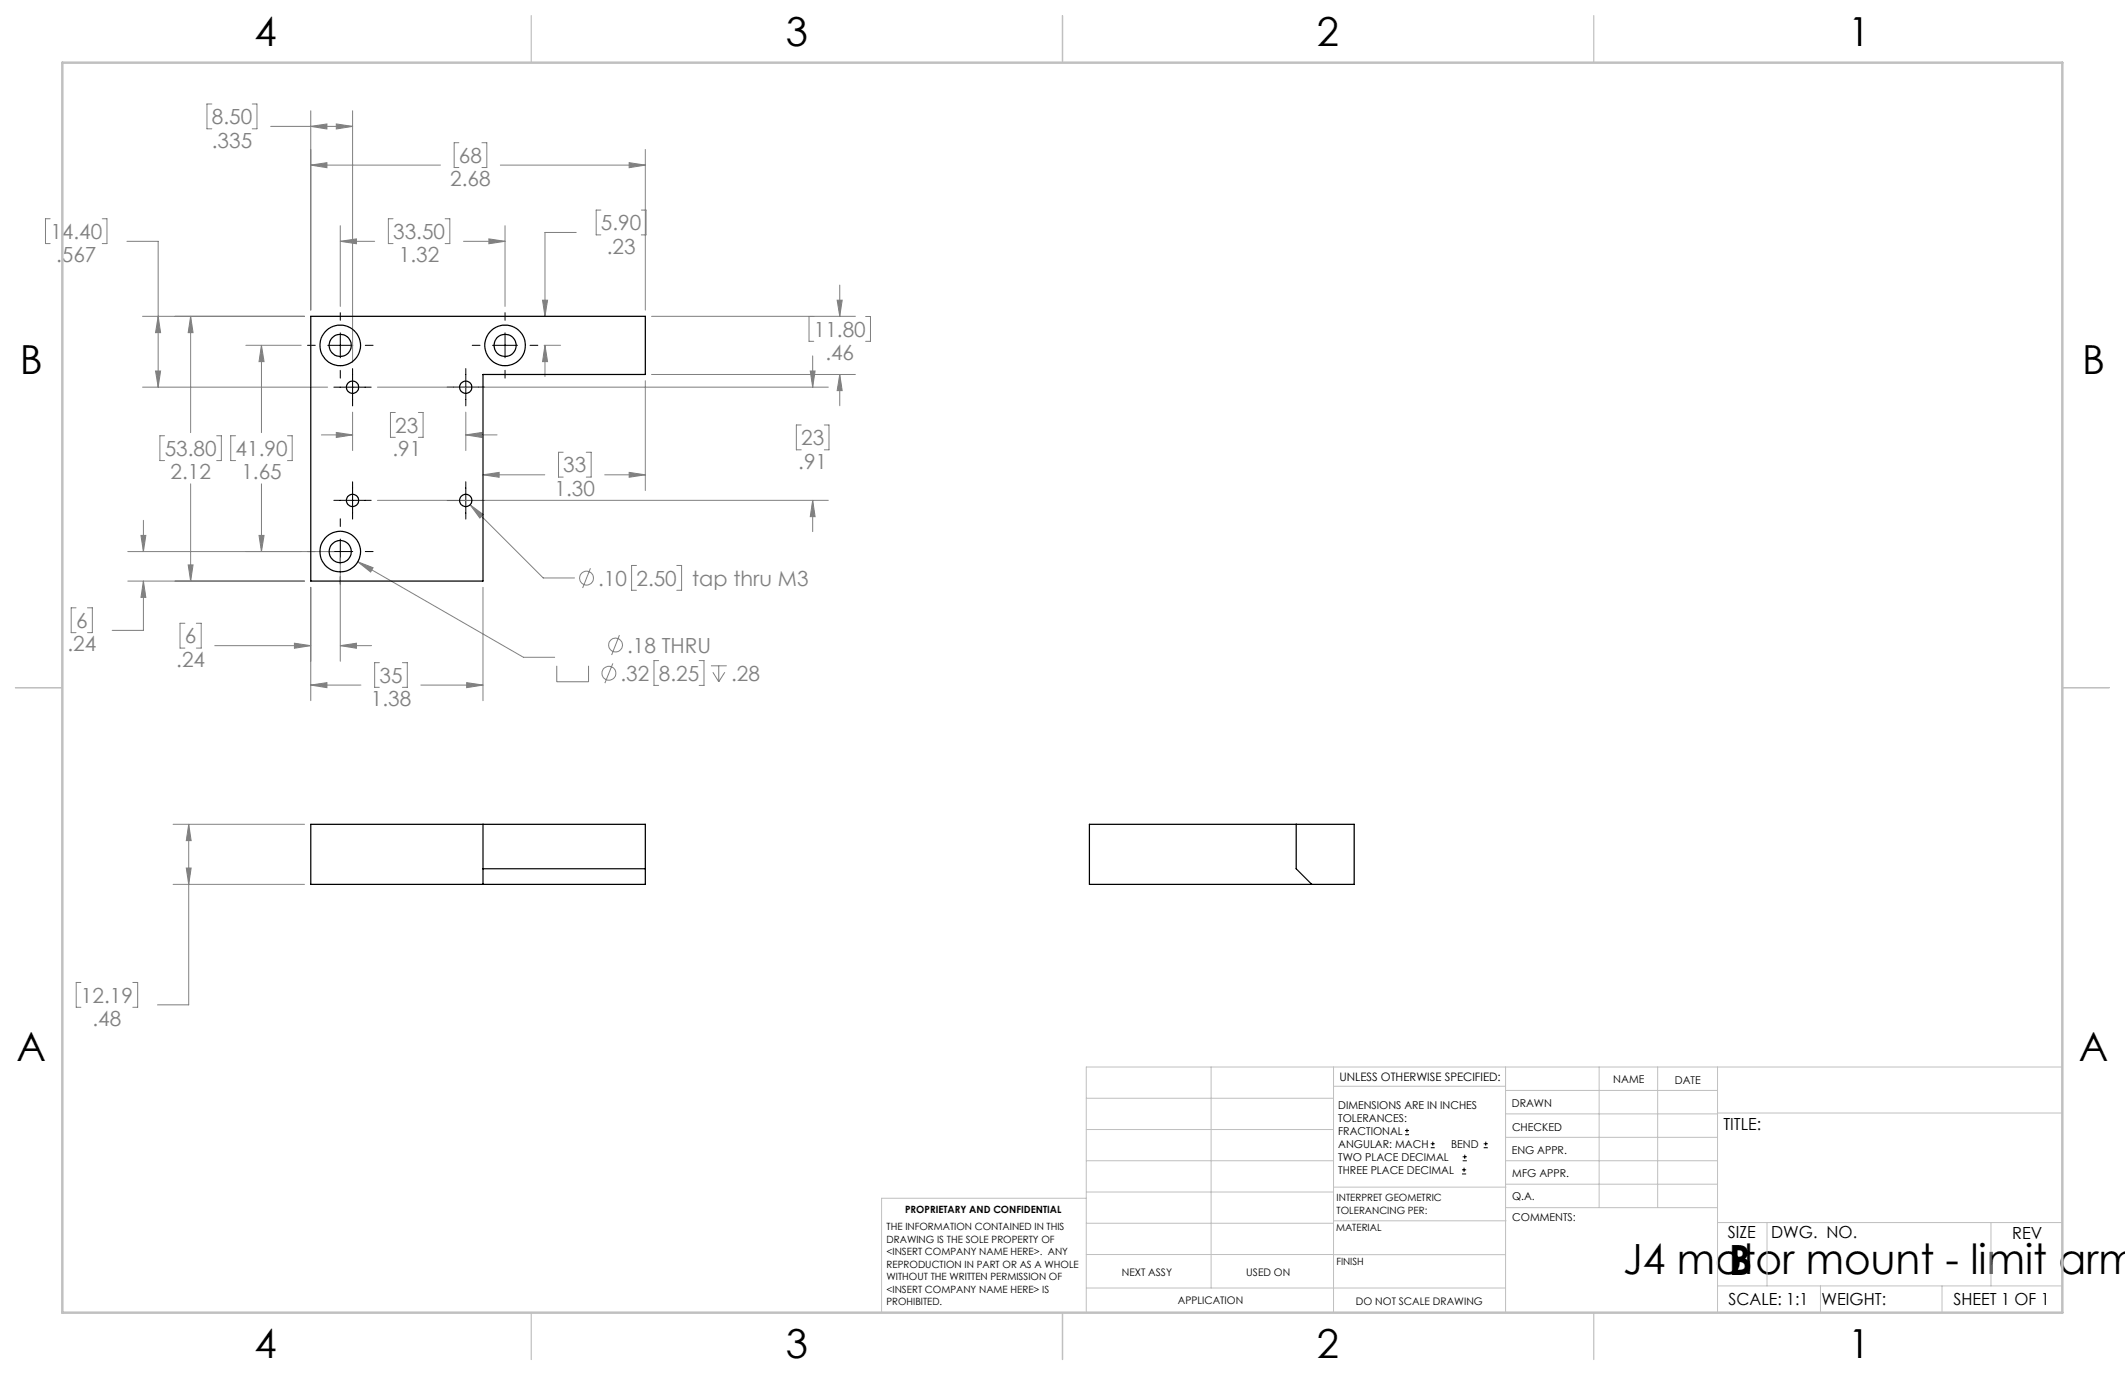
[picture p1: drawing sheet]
<svg xmlns="http://www.w3.org/2000/svg" width="432mm" height="279mm" viewBox="0 0 432 279" stroke-linecap="round" stroke-linejoin="round" font-family="sans-serif">
<g fill="none" stroke="#808080" stroke-width=".2">
<path d="M43 21.1h-.9v5.1h.9M51.3 21.1h.9v5.1h-.9M55 25.7h16.6M63.1 22.5v40.5M63.1 33.5h26.4M63.1 33.5l3.3-.4v1zM63.1 25.7l3.3-.5v1zM68.3 25.2l3.3 .5-3.3 .5zM71.6 22.5v51.1M93.2 29h-.9v5h.9M97.9 29h1v5h-1M101.7 33.5h29.4"/>
<path d="M127.8 33.1l3.3 .4-3.3 .6zM131.1 30.4v32.6M10.2 44.4h-1v5.1h1M20.8 44.4h.9v5.1h-.9M25.8 49h6.3v29.7M69.1 45.9v16.4M69.1 49h7M69.1 49l3.3-.5v1zM79.9 44.4h-1v5.1h1M90.5 44.4h.9v5.1h-.9M94.2 49h8.4M99.3 48.5l3.3 .5-3.3 .5z"/>
<path d="M102.6 45.9v16.4M117.1 47.2h-6.4v17.1M122.1 42.7h-1v5h1M130.3 42.7h1v5h-1M170.6 57.9v6.4M29 64.3h32.9M29 78.7h37.6M31.6 75.4h1l-.5 3.3zM32.1 64.3l.5 3.3h-1zM38.7 64.3l.5 3.3h-1zM38.7 64.3v23.6M50 70.2h11.2"/>
<path d="M53.1 70.2l.6 3.3h-1.1zM53.1 70.2v17.7M76.7 78.7h91.6M110.2 61h1.1l-.6 3.3zM110.6 70.2h3.3M110.7 70.2v6.3M110.7 70.2l.6 3.3h-1.1zM131.1 77.4v22.3M132.4 76.1h41.4M132.4 64.3h41.4M164.6 75.4h1l-.5 3.3zM165.1 72.3v6.4"/>
<path d="M165.3 64.3h-.9v5.1h.9M170.1 61h1l-.5 3.3zM170.6 76.1l.5 3.3h-1zM170.6 76.1v6.3M175.9 64.3h1v5.1h-1M33.4 88.5h-.9v5.1h.9M38.7 98.3v19.8M44 88.5h1v5.1h-1M47.9 88.5h-1v5.1h1M53.1 98.3v13.8M58.4 88.5h1v5.1h-1M65.3 88.4h6.3"/>
<path d="M68.3 87.9l3.3 .5-3.3 .5zM71.6 83.7v7.8M80.3 83.8h-1v5.1h1M85 83.8h1v5.1h-1M94.7 83.7v7.8M94.7 88.4h6.3M94.7 88.4l3.2-.5v1zM98.1 96.5l3.3-.5v1zM98.1 96.5h12.6M114.4 91.9h-.9v5h.9M119.1 91.9h1v5h-1M122.9 96.5h8.2"/>
<path d="M127.8 96l3.3 .5-3.3 .5zM162.8 86.4h-1v5h1M167.5 86.4h1v5h-1M26 118.1h35.9M26 112.1h41.9M28.6 108.8h1l-.5 3.3zM29.1 118.1l.5 3.3h-1zM29.1 118.1v10h-6.3M29.1 105.7v6.4M38.2 114.8h1l-.5 3.3zM52.6 108.8h1.1l-.6 3.3zM63.1 119.3v23.1"/>
<path d="M69.1 113.3v21.1M72.7 114.2l3.1 1.2-.5 .8zM72.7 114.2l33.7 19.4h6.3M76.7 101.7h91.6M95.5 102.6l14.9 14.8h6.3M95.5 102.6l2.7 2-.7 .7zM98.1 119.3v23.1M120 115.5l-1.6 4M129.3 114.9h-1v5h1M137.5 114.9h1v5h-1M165.1 101.7l.5 3.3h-1zM165.1 101.7v6.3"/>
<path d="M15.5 123.5h-1v5.1h1M17.8 123.5h1v5.1h-1M37.6 126.6h-1v5.1h1M39.9 126.6h1v5.1h-1M43.6 131.2h19.5M59.8 130.7l3.3 .5-3.3 .5zM63.1 139.2h10.2M63.1 139.2l3.3-.5v1zM69.1 131.2h6.4M69.1 131.2l3.3-.5v1zM77.1 134.7h-1v5h1M81.8 134.7h1v5h-1"/>
<path d="M85.5 139.2h12.6M94.8 138.7l3.3 .5-3.3 .5zM113.1 135.3v3.2h6.5v-3.2M124.5 134.8l-1.6 4M125.9 129l-1.6 4.1M133.8 134.2h-.9v5.1h.9M142.1 134.2h1v5.1h-1M144.5 135.3h3.2M144.9 136.6l1.1 1.9M146 135.3v3.2M147.3 136.6l-1.3 1.9M35.2 167.5h26.7"/>
<path d="M35.2 179.7h26.7M37.9 176.4h.9l-.5 3.3zM38.3 167.5l.5 3.3h-.9zM38.3 167.5v36.7h-6.3M16.4 199.6h-.9v5.1h.9M27 199.6h1v5.1h-1"/>
<circle cx="119.2" cy="117.5" r="1.4"/>
<circle cx="123.7" cy="136.8" r="1.4"/>
<circle cx="125.1" cy="131.1" r="1.41"/>
</g>
<g fill="none" stroke="#000" stroke-width=".2">
<path d="M62.5 70.2h1.6M66.6 70.2h5.1M67.8 78.7h7.6M69.1 63.5v1.6M69.1 67.6v5.1M69.1 75.2v1.6M71.6 74.9v7.6M74.2 70.2h1.6M90.8 78.7h7.6M94.7 74.9v7.6M96 70.2h1.5M100.1 70.2h5.1"/>
<path d="M102.6 63.5v1.6M102.6 67.6v5.1M102.6 75.2v1.6M107.7 70.2h1.6M71.6 97.9v7.6M94.7 97.9v7.6M62.5 112.1h1.6M66.6 112.1h5.1M67.8 101.7h7.6M69.1 105.4v1.6M69.1 109.5v5.1M69.1 117.2v1.5"/>
<path d="M74.2 112.1h1.6M90.8 101.7h7.6M285.5 230.6h.8M285.5 229.7h.8M285.9 229.3v.9M290.7 233.2h.8M290.7 232.4h.8M291.1 232v.8M297.1 238.5h.8M297.1 237.7h.8M297.2 235.9h.9M297.2 235.1h.9"/>
<path d="M297.5 237.3v.8M297.6 234.6v.9M301.5 233.2h.8M301.5 232.4h.8M301.9 232v.8"/>
</g>
<g fill="none" stroke="#c0c0c0" stroke-width=".2">
<path d="M246.1 216.8v44.9M271 216.8v49.9M305.9 216.8v49.9M324.9 216.8v28.6M336.8 216.8v28.6M349 216.8v49.9M419.1 216.8h-198.4v49.9M220.7 235.9h50.3M220.7 229.5h50.3M220.7 223.2h50.3M271 220.7h34.9M305.9 231.1h43.1"/>
<path d="M305.9 226.3h43.1M305.9 221.6h43.1M305.9 235.9h43.1M349 226.2h70.1M220.7 248.6h50.3M220.7 242.2h50.3M220.7 254.9h50.3M220.7 243.5h-41.6v23.2M271 255h34.9M271 248.1h35M271 241.2h35M305.9 240.6h43.1"/>
<path d="M306 245.4h43M349 248.4h70.1M359.1 248.4v12.9M404.6 248.4v12.9M220.7 261.7h85.2M349 261.3h70.1M369.9 261.3v5.4M394.6 261.3v5.4"/>
</g>
<path d="M108 3.2v9.5M215.9 3.2v9.5M323.8 3.2v9.5M3.1 139.7h9.6M419.1 139.7h9.5M108 266.7v9.6M215.9 266.7v9.6M323.8 266.7v9.6" fill="none" stroke="#c0c0c0" stroke-width=".25"/>
<path d="M12.7 12.7h406.4v254h-406.4z" fill="none" stroke="#c0c0c0" stroke-width=".5"/>
<path d="M38.3 167.5l.5 3.3h-.9zM37.9 176.4h.9l-.5 3.3zM127.8 33.1l3.3 .4-3.3 .6zM63.1 33.5l3.3-.4v1zM170.6 76.1l.5 3.3h-1zM170.1 61h1l-.5 3.3zM127.8 96l3.3 .5-3.3 .5zM98.1 96.5l3.3-.5v1zM94.8 138.7l3.3 .5-3.3 .5zM63.1 139.2l3.3-.5v1zM38.2 114.8h1l-.5 3.3zM38.7 64.3l.5 3.3h-1zM69.1 49l3.3-.5v1zM99.3 48.5l3.3 .5-3.3 .5zM53.1 70.2l.6 3.3h-1.1zM52.6 108.8h1.1l-.6 3.3zM28.6 108.8h1l-.5 3.3zM29.1 118.1l.5 3.3h-1zM69.1 131.2l3.3-.5v1zM59.8 130.7l3.3 .5-3.3 .5zM110.7 70.2l.6 3.3h-1.1zM110.2 61h1.1l-.6 3.3zM164.6 75.4h1l-.5 3.3zM165.1 101.7l.5 3.3h-1zM68.3 87.9l3.3 .5-3.3 .5zM94.7 88.4l3.2-.5v1zM72.7 114.2l2.6 2 .5-.8zM95.5 102.6l2 2.7 .7-.7zM63.1 25.7l3.3-.5v1zM68.3 25.2l3.3 .5-3.3 .5zM31.6 75.4h1l-.5 3.3zM32.1 64.3l.5 3.3h-1z" fill="#808080"/>
<g fill="none" stroke="#000" stroke-width=".25">
<path d="M63.1 64.3h68v11.8h-33v42h-35zM63.1 167.5h68v12.2h-68zM98.1 167.5v12.2M98.1 176.5h33M221.4 167.5h53.8v12.2h-53.8zM263.4 167.5v9l3.2 3.2"/>
<circle cx="69.1" cy="70.2" r="2.25"/>
<circle cx="69.1" cy="70.2" r="4.1"/>
<circle cx="71.6" cy="78.7" r="1.26"/>
<circle cx="94.6" cy="78.7" r="1.26"/>
<circle cx="102.6" cy="70.2" r="4.1"/>
<circle cx="102.6" cy="70.2" r="2.25"/>
<circle cx="69.1" cy="112.1" r="2.25"/>
<circle cx="69.1" cy="112.1" r="4.1"/>
<circle cx="71.6" cy="101.7" r="1.26"/>
<circle cx="94.6" cy="101.7" r="1.26"/>
</g>
<g font-size="8.5">
<text x="329.8" y="258.9">J4 motor mount - limit arm</text>
<text x="351.3" y="259">B</text>
</g>
<g font-size="8.1">
<text x="51.7" y="9.3">4</text>
<text x="159.7" y="9.3">3</text>
<text x="267.6" y="9.3">2</text>
<text x="375.6" y="9.3">1</text>
<text x="4" y="76">B</text>
<text x="423.1" y="76">B</text>
<text x="3.3" y="215.7">A</text>
<text x="422.4" y="215.7">A</text>
<text x="51.7" y="276">4</text>
<text x="159.7" y="276">3</text>
<text x="267.6" y="276">2</text>
<text x="375.6" y="276">1</text>
</g>
<g font-size="4.2" fill="#808080">
<text x="43" y="25.2">8.50</text>
<text x="43" y="30">.335</text>
<text x="93.3" y="33.1">68</text>
<text x="91.5" y="37.8">2.68</text>
<text x="122.1" y="46.8">5.90</text>
<text x="10.2" y="48.6">14.40</text>
<text x="11.4" y="53.3">.567</text>
<text x="79.9" y="48.6">33.50</text>
<text x="81.1" y="53.3">1.32</text>
<text x="123.3" y="51.5">.23</text>
<text x="165.4" y="68.4">11.80</text>
<text x="167.7" y="73.2">.46</text>
<text x="80.3" y="87.9">23</text>
<text x="33.5" y="92.6">53.80</text>
<text x="47.9" y="92.6">41.90</text>
<text x="79.7" y="92.7">.91</text>
<text x="162.2" y="95.2">.91</text>
<text x="162.8" y="90.5">23</text>
<text x="34.6" y="97.4">2.12</text>
<text x="49" y="97.4">1.65</text>
<text x="112.7" y="100.8">1.30</text>
<text x="114.5" y="96">33</text>
<text x="121.5" y="119">.10</text>
<text x="129.3" y="119">2.50</text>
<text x="140.6" y="119">tap thru M3</text>
<text x="15.5" y="127.6">6</text>
<text x="37.6" y="130.7">6</text>
<text x="13.7" y="132.4">.24</text>
<text x="35.8" y="135.5">.24</text>
<text x="127.4" y="132.6">.18 THRU</text>
<text x="75.4" y="143.5">1.38</text>
<text x="77.1" y="138.7">35</text>
<text x="126.1" y="138.3">.32</text>
<text x="133.9" y="138.3">8.25</text>
<text x="148.6" y="138.3">.28</text>
<text x="16.5" y="203.7">12.19</text>
<text x="18.8" y="208.5">.48</text>
</g>
<g font-size="3.4">
<text x="350.2" y="229.5">TITLE:</text>
<text x="351.1" y="251.6">SIZE</text>
<text x="359.9" y="251.6">DWG. NO.</text>
<text x="408.9" y="251.7">REV</text>
<text x="351.2" y="265.2">SCALE: 1:1</text>
<text x="370.1" y="265.3">WEIGHT:</text>
<text x="396.9" y="265.2">SHEET 1 OF 1</text>
</g>
<text font-size="2.4" x="272.2" y="219.7">UNLESS OTHERWISE SPECIFIED:</text>
<g font-size="2.2">
<text x="327.8" y="220.1">NAME</text>
<text x="340.3" y="220.2">DATE</text>
<text x="271.9" y="225.3">DIMENSIONS ARE IN INCHES</text>
<text x="271.9" y="227.9">TOLERANCES:</text>
<text x="307.2" y="224.9">DRAWN</text>
<text x="271.9" y="230.6">FRACTIONAL</text>
<text x="271.9" y="233.2">ANGULAR: MACH</text>
<text x="294.9" y="233.2">BEND</text>
<text x="307.3" y="229.8">CHECKED</text>
<text x="271.9" y="235.9">TWO PLACE DECIMAL</text>
<text x="271.9" y="238.5">THREE PLACE DECIMAL</text>
<text x="307.2" y="234.5">ENG APPR.</text>
<text x="307.3" y="239.2">MFG APPR.</text>
<text x="307.3" y="243.9">Q.A.</text>
<text x="307.3" y="248.1">COMMENTS:</text>
</g>
<g font-size="2.1">
<text x="227.9" y="259.2">NEXT ASSY</text>
<text x="253.3" y="259.2">USED ON</text>
<text x="239.3" y="265">APPLICATION</text>
<text x="275.5" y="265.1">DO NOT SCALE DRAWING</text>
</g>
<g font-size="2">
<text x="271.6" y="244.1">INTERPRET GEOMETRIC</text>
<text x="180.2" y="250">THE INFORMATION CONTAINED IN THIS</text>
<text x="183.9" y="246.4">PROPRIETARY AND CONFIDENTIAL</text>
<text x="271.5" y="250.2">MATERIAL</text>
<text x="271.6" y="246.6">TOLERANCING PER:</text>
<text x="180.2" y="252.5">DRAWING IS THE SOLE PROPERTY OF</text>
<text x="180.2" y="255.1">&lt;INSERT COMPANY NAME HERE&gt;. ANY</text>
<text x="180.2" y="257.6">REPRODUCTION IN PART OR AS A WHOLE</text>
<text x="271.5" y="257">FINISH</text>
<text x="180.2" y="260.1">WITHOUT THE WRITTEN PERMISSION OF</text>
<text x="180.2" y="262.6">&lt;INSERT COMPANY NAME HERE&gt; IS</text>
<text x="180.2" y="265.2">PROHIBITED.</text>
</g>
</svg>
